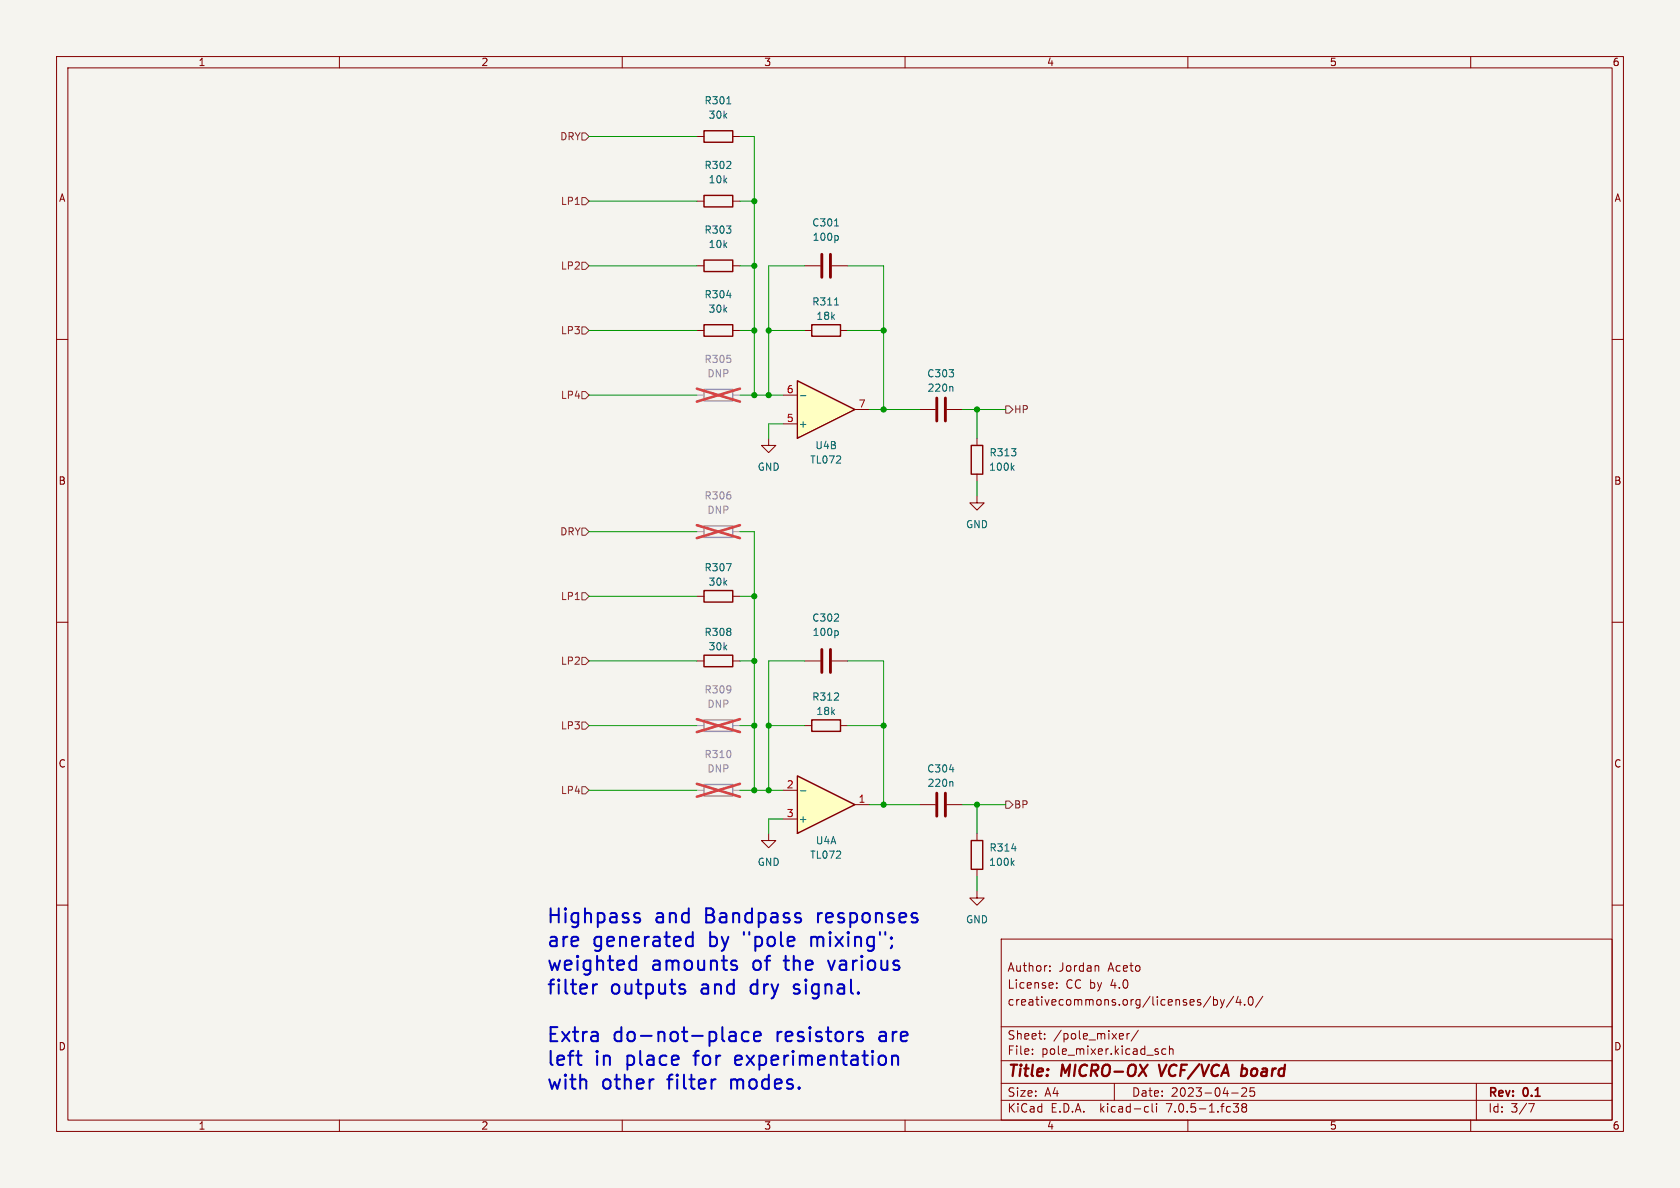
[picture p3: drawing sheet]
(kicad_sch (version 20230121) (generator eeschema)

 (paper "A4")

 (title_block
  (title "MICRO-OX VCF/VCA board")
  (date "2023-04-25")
  (rev "0.1")
  (comment 1 "creativecommons.org/licenses/by/4.0/")
  (comment 2 "License: CC by 4.0")
  (comment 3 "Author: Jordan Aceto"))

 (lib_symbols
  (symbol "Amplifier_Operational:TL072" (pin_names (offset 0.127)) (in_bom yes) (on_board yes)
   (property "Reference" "U" (at 0 5.08 0) (effects (font (size 1.27 1.27)) (justify left)))
   (property "Value" "TL072" (at 0 -5.08 0) (effects (font (size 1.27 1.27)) (justify left)))
   (property "Footprint" "" (at 0 0 0) (effects (font (size 1.27 1.27)) hide))
   (property "Datasheet" "http://www.ti.com/lit/ds/symlink/tl071.pdf" (at 0 0 0) (effects (font (size 1.27 1.27)) hide))
   (property "ki_locked" "" (at 0 0 0) (effects (font (size 1.27 1.27))))
   (symbol "TL072_1_1"
    (polyline (pts (xy -5.08 5.08) (xy 5.08 0) (xy -5.08 -5.08) (xy -5.08 5.08)) (stroke (width 0.254) (type default)) (fill (type background)))
    (pin output line (at 7.62 0 180) (length 2.54) (name "~" (effects (font (size 1.27 1.27)))) (number "1" (effects (font (size 1.27 1.27)))))
    (pin input line (at -7.62 -2.54 0) (length 2.54) (name "-" (effects (font (size 1.27 1.27)))) (number "2" (effects (font (size 1.27 1.27)))))
    (pin input line (at -7.62 2.54 0) (length 2.54) (name "+" (effects (font (size 1.27 1.27)))) (number "3" (effects (font (size 1.27 1.27))))))
   (symbol "TL072_2_1"
    (polyline (pts (xy -5.08 5.08) (xy 5.08 0) (xy -5.08 -5.08) (xy -5.08 5.08)) (stroke (width 0.254) (type default)) (fill (type background)))
    (pin input line (at -7.62 2.54 0) (length 2.54) (name "+" (effects (font (size 1.27 1.27)))) (number "5" (effects (font (size 1.27 1.27)))))
    (pin input line (at -7.62 -2.54 0) (length 2.54) (name "-" (effects (font (size 1.27 1.27)))) (number "6" (effects (font (size 1.27 1.27)))))
    (pin output line (at 7.62 0 180) (length 2.54) (name "~" (effects (font (size 1.27 1.27)))) (number "7" (effects (font (size 1.27 1.27))))))
   (symbol "TL072_3_1"
    (pin power_in line (at -2.54 -7.62 90) (length 3.81) (name "V-" (effects (font (size 1.27 1.27)))) (number "4" (effects (font (size 1.27 1.27)))))
    (pin power_in line (at -2.54 7.62 270) (length 3.81) (name "V+" (effects (font (size 1.27 1.27)))) (number "8" (effects (font (size 1.27 1.27)))))))
  (symbol "Device:C" (pin_numbers hide) (pin_names (offset 0.254)) (in_bom yes) (on_board yes)
   (property "Reference" "C" (at 0.635 2.54 0) (effects (font (size 1.27 1.27)) (justify left)))
   (property "Value" "C" (at 0.635 -2.54 0) (effects (font (size 1.27 1.27)) (justify left)))
   (property "Footprint" "" (at 0.9652 -3.81 0) (effects (font (size 1.27 1.27)) hide))
   (property "Datasheet" "~" (at 0 0 0) (effects (font (size 1.27 1.27)) hide))
   (symbol "C_0_1"
    (polyline (pts (xy -2.032 -0.762) (xy 2.032 -0.762)) (stroke (width 0.508) (type default)) (fill (type none)))
    (polyline (pts (xy -2.032 0.762) (xy 2.032 0.762)) (stroke (width 0.508) (type default)) (fill (type none))))
   (symbol "C_1_1"
    (pin passive line (at 0 3.81 270) (length 2.794) (name "~" (effects (font (size 1.27 1.27)))) (number "1" (effects (font (size 1.27 1.27)))))
    (pin passive line (at 0 -3.81 90) (length 2.794) (name "~" (effects (font (size 1.27 1.27)))) (number "2" (effects (font (size 1.27 1.27)))))))
  (symbol "Device:R" (pin_numbers hide) (pin_names (offset 0)) (in_bom yes) (on_board yes)
   (property "Reference" "R" (at 2.032 0 90) (effects (font (size 1.27 1.27))))
   (property "Value" "R" (at 0 0 90) (effects (font (size 1.27 1.27))))
   (property "Footprint" "" (at -1.778 0 90) (effects (font (size 1.27 1.27)) hide))
   (property "Datasheet" "~" (at 0 0 0) (effects (font (size 1.27 1.27)) hide))
   (symbol "R_0_1"
    (rectangle (start -1.016 -2.54) (end 1.016 2.54) (stroke (width 0.254) (type default)) (fill (type none))))
   (symbol "R_1_1"
    (pin passive line (at 0 3.81 270) (length 1.27) (name "~" (effects (font (size 1.27 1.27)))) (number "1" (effects (font (size 1.27 1.27)))))
    (pin passive line (at 0 -3.81 90) (length 1.27) (name "~" (effects (font (size 1.27 1.27)))) (number "2" (effects (font (size 1.27 1.27)))))))
  (symbol "power:GND" (power) (pin_names (offset 0)) (in_bom yes) (on_board yes)
   (property "Reference" "#PWR" (at 0 -6.35 0) (effects (font (size 1.27 1.27)) hide))
   (property "Value" "GND" (at 0 -3.81 0) (effects (font (size 1.27 1.27))))
   (property "Footprint" "" (at 0 0 0) (effects (font (size 1.27 1.27)) hide))
   (property "Datasheet" "" (at 0 0 0) (effects (font (size 1.27 1.27)) hide))
   (symbol "GND_0_1"
    (polyline (pts (xy 0 0) (xy 0 -1.27) (xy 1.27 -1.27) (xy 0 -2.54) (xy -1.27 -1.27) (xy 0 -1.27)) (stroke (width 0) (type default)) (fill (type none))))
   (symbol "GND_1_1"
    (pin power_in line (at 0 0 270) (length 0) hide (name "GND" (effects (font (size 1.27 1.27)))) (number "1" (effects (font (size 1.27 1.27))))))))

 (junction (at 133.35 139.7) (diameter 0) (color 0 0 0 0))
 (junction (at 133.35 46.99) (diameter 0) (color 0 0 0 0))
 (junction (at 133.35 116.84) (diameter 0) (color 0 0 0 0))
 (junction (at 156.21 58.42) (diameter 0) (color 0 0 0 0))
 (junction (at 133.35 35.56) (diameter 0) (color 0 0 0 0))
 (junction (at 135.89 139.7) (diameter 0) (color 0 0 0 0))
 (junction (at 156.21 128.27) (diameter 0) (color 0 0 0 0))
 (junction (at 133.35 128.27) (diameter 0) (color 0 0 0 0))
 (junction (at 156.21 142.24) (diameter 0) (color 0 0 0 0))
 (junction (at 133.35 69.85) (diameter 0) (color 0 0 0 0))
 (junction (at 172.72 72.39) (diameter 0) (color 0 0 0 0))
 (junction (at 133.35 105.41) (diameter 0) (color 0 0 0 0))
 (junction (at 172.72 142.24) (diameter 0) (color 0 0 0 0))
 (junction (at 156.21 72.39) (diameter 0) (color 0 0 0 0))
 (junction (at 135.89 128.27) (diameter 0) (color 0 0 0 0))
 (junction (at 135.89 58.42) (diameter 0) (color 0 0 0 0))
 (junction (at 135.89 69.85) (diameter 0) (color 0 0 0 0))
 (junction (at 133.35 58.42) (diameter 0) (color 0 0 0 0))

 (wire (pts (xy 170.18 72.39) (xy 172.72 72.39)) (stroke (width 0) (type default)))
 (wire (pts (xy 170.18 142.24) (xy 172.72 142.24)) (stroke (width 0) (type default)))
 (wire (pts (xy 133.35 139.7) (xy 135.89 139.7)) (stroke (width 0) (type default)))
 (wire (pts (xy 156.21 142.24) (xy 156.21 128.27)) (stroke (width 0) (type default)))
 (wire (pts (xy 135.89 128.27) (xy 142.24 128.27)) (stroke (width 0) (type default)))
 (wire (pts (xy 172.72 72.39) (xy 177.8 72.39)) (stroke (width 0) (type default)))
 (wire (pts (xy 104.14 93.98) (xy 123.19 93.98)) (stroke (width 0) (type default)))
 (wire (pts (xy 104.14 46.99) (xy 123.19 46.99)) (stroke (width 0) (type default)))
 (wire (pts (xy 172.72 85.09) (xy 172.72 87.63)) (stroke (width 0) (type default)))
 (wire (pts (xy 172.72 154.94) (xy 172.72 157.48)) (stroke (width 0) (type default)))
 (wire (pts (xy 172.72 142.24) (xy 177.8 142.24)) (stroke (width 0) (type default)))
 (wire (pts (xy 135.89 77.47) (xy 135.89 74.93)) (stroke (width 0) (type default)))
 (wire (pts (xy 130.81 116.84) (xy 133.35 116.84)) (stroke (width 0) (type default)))
 (wire (pts (xy 130.81 105.41) (xy 133.35 105.41)) (stroke (width 0) (type default)))
 (wire (pts (xy 156.21 142.24) (xy 162.56 142.24)) (stroke (width 0) (type default)))
 (wire (pts (xy 156.21 72.39) (xy 162.56 72.39)) (stroke (width 0) (type default)))
 (wire (pts (xy 130.81 69.85) (xy 133.35 69.85)) (stroke (width 0) (type default)))
 (wire (pts (xy 156.21 58.42) (xy 149.86 58.42)) (stroke (width 0) (type default)))
 (wire (pts (xy 153.67 72.39) (xy 156.21 72.39)) (stroke (width 0) (type default)))
 (wire (pts (xy 133.35 128.27) (xy 133.35 139.7)) (stroke (width 0) (type default)))
 (wire (pts (xy 135.89 69.85) (xy 135.89 58.42)) (stroke (width 0) (type default)))
 (wire (pts (xy 104.14 24.13) (xy 123.19 24.13)) (stroke (width 0) (type default)))
 (wire (pts (xy 104.14 116.84) (xy 123.19 116.84)) (stroke (width 0) (type default)))
 (wire (pts (xy 130.81 46.99) (xy 133.35 46.99)) (stroke (width 0) (type default)))
 (wire (pts (xy 138.43 139.7) (xy 135.89 139.7)) (stroke (width 0) (type default)))
 (wire (pts (xy 130.81 128.27) (xy 133.35 128.27)) (stroke (width 0) (type default)))
 (wire (pts (xy 104.14 128.27) (xy 123.19 128.27)) (stroke (width 0) (type default)))
 (wire (pts (xy 133.35 58.42) (xy 133.35 69.85)) (stroke (width 0) (type default)))
 (wire (pts (xy 135.89 46.99) (xy 135.89 58.42)) (stroke (width 0) (type default)))
 (wire (pts (xy 130.81 139.7) (xy 133.35 139.7)) (stroke (width 0) (type default)))
 (wire (pts (xy 135.89 139.7) (xy 135.89 128.27)) (stroke (width 0) (type default)))
 (wire (pts (xy 133.35 116.84) (xy 133.35 128.27)) (stroke (width 0) (type default)))
 (wire (pts (xy 156.21 46.99) (xy 156.21 58.42)) (stroke (width 0) (type default)))
 (wire (pts (xy 104.14 69.85) (xy 123.19 69.85)) (stroke (width 0) (type default)))
 (wire (pts (xy 172.72 72.39) (xy 172.72 77.47)) (stroke (width 0) (type default)))
 (wire (pts (xy 135.89 147.32) (xy 135.89 144.78)) (stroke (width 0) (type default)))
 (wire (pts (xy 138.43 69.85) (xy 135.89 69.85)) (stroke (width 0) (type default)))
 (wire (pts (xy 133.35 105.41) (xy 133.35 116.84)) (stroke (width 0) (type default)))
 (wire (pts (xy 104.14 105.41) (xy 123.19 105.41)) (stroke (width 0) (type default)))
 (wire (pts (xy 135.89 116.84) (xy 135.89 128.27)) (stroke (width 0) (type default)))
 (wire (pts (xy 133.35 35.56) (xy 133.35 46.99)) (stroke (width 0) (type default)))
 (wire (pts (xy 133.35 93.98) (xy 133.35 105.41)) (stroke (width 0) (type default)))
 (wire (pts (xy 104.14 58.42) (xy 123.19 58.42)) (stroke (width 0) (type default)))
 (wire (pts (xy 130.81 35.56) (xy 133.35 35.56)) (stroke (width 0) (type default)))
 (wire (pts (xy 172.72 142.24) (xy 172.72 147.32)) (stroke (width 0) (type default)))
 (wire (pts (xy 130.81 24.13) (xy 133.35 24.13)) (stroke (width 0) (type default)))
 (wire (pts (xy 130.81 93.98) (xy 133.35 93.98)) (stroke (width 0) (type default)))
 (wire (pts (xy 142.24 46.99) (xy 135.89 46.99)) (stroke (width 0) (type default)))
 (wire (pts (xy 130.81 58.42) (xy 133.35 58.42)) (stroke (width 0) (type default)))
 (wire (pts (xy 156.21 72.39) (xy 156.21 58.42)) (stroke (width 0) (type default)))
 (wire (pts (xy 104.14 139.7) (xy 123.19 139.7)) (stroke (width 0) (type default)))
 (wire (pts (xy 149.86 116.84) (xy 156.21 116.84)) (stroke (width 0) (type default)))
 (wire (pts (xy 156.21 116.84) (xy 156.21 128.27)) (stroke (width 0) (type default)))
 (wire (pts (xy 156.21 128.27) (xy 149.86 128.27)) (stroke (width 0) (type default)))
 (wire (pts (xy 133.35 69.85) (xy 135.89 69.85)) (stroke (width 0) (type default)))
 (wire (pts (xy 133.35 46.99) (xy 133.35 58.42)) (stroke (width 0) (type default)))
 (wire (pts (xy 142.24 116.84) (xy 135.89 116.84)) (stroke (width 0) (type default)))
 (wire (pts (xy 133.35 24.13) (xy 133.35 35.56)) (stroke (width 0) (type default)))
 (wire (pts (xy 135.89 58.42) (xy 142.24 58.42)) (stroke (width 0) (type default)))
 (wire (pts (xy 153.67 142.24) (xy 156.21 142.24)) (stroke (width 0) (type default)))
 (wire (pts (xy 149.86 46.99) (xy 156.21 46.99)) (stroke (width 0) (type default)))
 (wire (pts (xy 104.14 35.56) (xy 123.19 35.56)) (stroke (width 0) (type default)))
 (wire (pts (xy 135.89 74.93) (xy 138.43 74.93)) (stroke (width 0) (type default)))
 (wire (pts (xy 135.89 144.78) (xy 138.43 144.78)) (stroke (width 0) (type default)))

 (text "Highpass and Bandpass responses\nare generated by \"pole mixing\";\nweighted amounts of the various\nfilter outputs and dry signal.\n\nExtra do-not-place resistors are\nleft in place for experimentation\nwith other filter modes." (at 96.52 193.04 0) (effects (font (size 2.5 2.5) (thickness 0.35) bold) (justify left bottom)))

 (hierarchical_label "LP1" (shape input) (at 104.14 35.56 180) (fields_autoplaced) (effects (font (size 1.27 1.27)) (justify right)))
 (hierarchical_label "HP" (shape output) (at 177.8 72.39 0) (fields_autoplaced) (effects (font (size 1.27 1.27)) (justify left)))
 (hierarchical_label "LP3" (shape input) (at 104.14 128.27 180) (fields_autoplaced) (effects (font (size 1.27 1.27)) (justify right)))
 (hierarchical_label "LP4" (shape input) (at 104.14 69.85 180) (fields_autoplaced) (effects (font (size 1.27 1.27)) (justify right)))
 (hierarchical_label "LP4" (shape input) (at 104.14 139.7 180) (fields_autoplaced) (effects (font (size 1.27 1.27)) (justify right)))
 (hierarchical_label "LP2" (shape input) (at 104.14 46.99 180) (fields_autoplaced) (effects (font (size 1.27 1.27)) (justify right)))
 (hierarchical_label "BP" (shape output) (at 177.8 142.24 0) (fields_autoplaced) (effects (font (size 1.27 1.27)) (justify left)))
 (hierarchical_label "LP3" (shape input) (at 104.14 58.42 180) (fields_autoplaced) (effects (font (size 1.27 1.27)) (justify right)))
 (hierarchical_label "DRY" (shape input) (at 104.14 93.98 180) (fields_autoplaced) (effects (font (size 1.27 1.27)) (justify right)))
 (hierarchical_label "LP2" (shape input) (at 104.14 116.84 180) (fields_autoplaced) (effects (font (size 1.27 1.27)) (justify right)))
 (hierarchical_label "DRY" (shape input) (at 104.14 24.13 180) (fields_autoplaced) (effects (font (size 1.27 1.27)) (justify right)))
 (hierarchical_label "LP1" (shape input) (at 104.14 105.41 180) (fields_autoplaced) (effects (font (size 1.27 1.27)) (justify right)))

 (symbol (lib_id "Device:C") (at 166.37 142.24 90) (unit 1) (in_bom yes) (on_board yes) (dnp no) (fields_autoplaced)
  (property "Reference" "C304" (at 166.37 135.89 90) (effects (font (size 1.27 1.27))))
  (property "Value" "220n" (at 166.37 138.43 90) (effects (font (size 1.27 1.27))))
  (property "Footprint" "Capacitor_THT:C_Rect_L7.0mm_W2.5mm_P5.00mm" (at 170.18 141.2748 0) (effects (font (size 1.27 1.27)) hide))
  (property "Datasheet" "~" (at 166.37 142.24 0) (effects (font (size 1.27 1.27)) hide)) (pin "1") (pin "2")
  (instances (project "VCF_VCA_board" (path "" (reference "C304") (unit 1)))))

 (symbol (lib_id "Amplifier_Operational:TL072") (at 146.05 72.39 0) (mirror x) (unit 1) (in_bom yes) (on_board yes) (dnp no)
  (property "Reference" "U4" (at 146.05 78.74 0) (effects (font (size 1.27 1.27))))
  (property "Value" "TL072" (at 146.05 81.28 0) (effects (font (size 1.27 1.27))))
  (property "Footprint" "Package_SO:SOIC-8_3.9x4.9mm_P1.27mm" (at 146.05 72.39 0) (effects (font (size 1.27 1.27)) hide))
  (property "Datasheet" "http://www.ti.com/lit/ds/symlink/tl071.pdf" (at 146.05 72.39 0) (effects (font (size 1.27 1.27)) hide)) (pin "1") (pin "2") (pin "3") (pin "5") (pin "6") (pin "7") (pin "4") (pin "8")
  (instances (project "VCF_VCA_board" (path "" (reference "U4") (unit 1)) (path "" (reference "U?") (unit 1)) (path "" (reference "U4") (unit 2)))))

 (symbol (lib_id "Device:R") (at 146.05 128.27 90) (unit 1) (in_bom yes) (on_board yes) (dnp no) (fields_autoplaced)
  (property "Reference" "R509" (at 146.05 123.19 90) (effects (font (size 1.27 1.27))))
  (property "Value" "18k" (at 146.05 125.73 90) (effects (font (size 1.27 1.27))))
  (property "Footprint" "Resistor_SMD:R_0603_1608Metric" (at 146.05 130.048 90) (effects (font (size 1.27 1.27)) hide))
  (property "Datasheet" "~" (at 146.05 128.27 0) (effects (font (size 1.27 1.27)) hide)) (pin "1") (pin "2")
  (instances (project "VCF_VCA_board" (path "" (reference "R509") (unit 1)) (path "" (reference "R?") (unit 1)) (path "" (reference "R312") (unit 1)))))

 (symbol (lib_id "Device:R") (at 127 93.98 90) (unit 1) (in_bom no) (on_board yes) (dnp yes) (fields_autoplaced)
  (property "Reference" "R509" (at 127 87.63 90) (effects (font (size 1.27 1.27))))
  (property "Value" "DNP" (at 127 90.17 90) (effects (font (size 1.27 1.27))))
  (property "Footprint" "Resistor_SMD:R_0603_1608Metric" (at 127 95.758 90) (effects (font (size 1.27 1.27)) hide))
  (property "Datasheet" "~" (at 127 93.98 0) (effects (font (size 1.27 1.27)) hide)) (pin "1") (pin "2")
  (instances (project "VCF_VCA_board" (path "" (reference "R509") (unit 1)) (path "" (reference "R?") (unit 1)) (path "" (reference "R306") (unit 1)))))

 (symbol (lib_id "Device:R") (at 127 46.99 90) (unit 1) (in_bom yes) (on_board yes) (dnp no) (fields_autoplaced)
  (property "Reference" "R509" (at 127 40.64 90) (effects (font (size 1.27 1.27))))
  (property "Value" "10k" (at 127 43.18 90) (effects (font (size 1.27 1.27))))
  (property "Footprint" "Resistor_SMD:R_0603_1608Metric" (at 127 48.768 90) (effects (font (size 1.27 1.27)) hide))
  (property "Datasheet" "~" (at 127 46.99 0) (effects (font (size 1.27 1.27)) hide)) (pin "1") (pin "2")
  (instances (project "VCF_VCA_board" (path "" (reference "R509") (unit 1)) (path "" (reference "R?") (unit 1)) (path "" (reference "R303") (unit 1)))))

 (symbol (lib_id "Device:R") (at 127 128.27 90) (unit 1) (in_bom no) (on_board yes) (dnp yes) (fields_autoplaced)
  (property "Reference" "R509" (at 127 121.92 90) (effects (font (size 1.27 1.27))))
  (property "Value" "DNP" (at 127 124.46 90) (effects (font (size 1.27 1.27))))
  (property "Footprint" "Resistor_SMD:R_0603_1608Metric" (at 127 130.048 90) (effects (font (size 1.27 1.27)) hide))
  (property "Datasheet" "~" (at 127 128.27 0) (effects (font (size 1.27 1.27)) hide)) (pin "1") (pin "2")
  (instances (project "VCF_VCA_board" (path "" (reference "R509") (unit 1)) (path "" (reference "R?") (unit 1)) (path "" (reference "R309") (unit 1)))))

 (symbol (lib_id "Device:R") (at 172.72 151.13 0) (unit 1) (in_bom yes) (on_board yes) (dnp no) (fields_autoplaced)
  (property "Reference" "R314" (at 175.26 149.86 0) (effects (font (size 1.27 1.27)) (justify left)))
  (property "Value" "100k" (at 175.26 152.4 0) (effects (font (size 1.27 1.27)) (justify left)))
  (property "Footprint" "Resistor_SMD:R_0603_1608Metric" (at 170.942 151.13 90) (effects (font (size 1.27 1.27)) hide))
  (property "Datasheet" "~" (at 172.72 151.13 0) (effects (font (size 1.27 1.27)) hide)) (pin "1") (pin "2")
  (instances (project "VCF_VCA_board" (path "" (reference "R314") (unit 1)))))

 (symbol (lib_id "power:GND") (at 135.89 77.47 0) (unit 1) (in_bom yes) (on_board yes) (dnp no) (fields_autoplaced)
  (property "Reference" "#PWR0504" (at 135.89 83.82 0) (effects (font (size 1.27 1.27)) hide))
  (property "Value" "GND" (at 135.89 82.55 0) (effects (font (size 1.27 1.27))))
  (property "Footprint" "" (at 135.89 77.47 0) (effects (font (size 1.27 1.27)) hide))
  (property "Datasheet" "" (at 135.89 77.47 0) (effects (font (size 1.27 1.27)) hide)) (pin "1")
  (instances (project "VCF_VCA_board" (path "" (reference "#PWR0504") (unit 1)) (path "" (reference "#PWR04") (unit 1)) (path "" (reference "#PWR0301") (unit 1)))))

 (symbol (lib_id "Device:R") (at 146.05 58.42 90) (unit 1) (in_bom yes) (on_board yes) (dnp no) (fields_autoplaced)
  (property "Reference" "R509" (at 146.05 53.34 90) (effects (font (size 1.27 1.27))))
  (property "Value" "18k" (at 146.05 55.88 90) (effects (font (size 1.27 1.27))))
  (property "Footprint" "Resistor_SMD:R_0603_1608Metric" (at 146.05 60.198 90) (effects (font (size 1.27 1.27)) hide))
  (property "Datasheet" "~" (at 146.05 58.42 0) (effects (font (size 1.27 1.27)) hide)) (pin "1") (pin "2")
  (instances (project "VCF_VCA_board" (path "" (reference "R509") (unit 1)) (path "" (reference "R?") (unit 1)) (path "" (reference "R311") (unit 1)))))

 (symbol (lib_id "Device:R") (at 127 105.41 90) (unit 1) (in_bom yes) (on_board yes) (dnp no) (fields_autoplaced)
  (property "Reference" "R509" (at 127 100.33 90) (effects (font (size 1.27 1.27))))
  (property "Value" "30k" (at 127 102.87 90) (effects (font (size 1.27 1.27))))
  (property "Footprint" "Resistor_SMD:R_0603_1608Metric" (at 127 107.188 90) (effects (font (size 1.27 1.27)) hide))
  (property "Datasheet" "~" (at 127 105.41 0) (effects (font (size 1.27 1.27)) hide)) (pin "1") (pin "2")
  (instances (project "VCF_VCA_board" (path "" (reference "R509") (unit 1)) (path "" (reference "R?") (unit 1)) (path "" (reference "R307") (unit 1)))))

 (symbol (lib_id "Device:C") (at 146.05 46.99 90) (unit 1) (in_bom yes) (on_board yes) (dnp no) (fields_autoplaced)
  (property "Reference" "C504" (at 146.05 39.37 90) (effects (font (size 1.27 1.27))))
  (property "Value" "100p" (at 146.05 41.91 90) (effects (font (size 1.27 1.27))))
  (property "Footprint" "Capacitor_SMD:C_0603_1608Metric" (at 149.86 46.0248 0) (effects (font (size 1.27 1.27)) hide))
  (property "Datasheet" "~" (at 146.05 46.99 0) (effects (font (size 1.27 1.27)) hide)) (pin "1") (pin "2")
  (instances (project "VCF_VCA_board" (path "" (reference "C504") (unit 1)) (path "" (reference "C?") (unit 1)) (path "" (reference "C301") (unit 1)))))

 (symbol (lib_id "Device:C") (at 166.37 72.39 90) (unit 1) (in_bom yes) (on_board yes) (dnp no) (fields_autoplaced)
  (property "Reference" "C303" (at 166.37 66.04 90) (effects (font (size 1.27 1.27))))
  (property "Value" "220n" (at 166.37 68.58 90) (effects (font (size 1.27 1.27))))
  (property "Footprint" "Capacitor_THT:C_Rect_L7.0mm_W2.5mm_P5.00mm" (at 170.18 71.4248 0) (effects (font (size 1.27 1.27)) hide))
  (property "Datasheet" "~" (at 166.37 72.39 0) (effects (font (size 1.27 1.27)) hide)) (pin "1") (pin "2")
  (instances (project "VCF_VCA_board" (path "" (reference "C303") (unit 1)))))

 (symbol (lib_id "Device:R") (at 127 35.56 90) (unit 1) (in_bom yes) (on_board yes) (dnp no) (fields_autoplaced)
  (property "Reference" "R509" (at 127 29.21 90) (effects (font (size 1.27 1.27))))
  (property "Value" "10k" (at 127 31.75 90) (effects (font (size 1.27 1.27))))
  (property "Footprint" "Resistor_SMD:R_0603_1608Metric" (at 127 37.338 90) (effects (font (size 1.27 1.27)) hide))
  (property "Datasheet" "~" (at 127 35.56 0) (effects (font (size 1.27 1.27)) hide)) (pin "1") (pin "2")
  (instances (project "VCF_VCA_board" (path "" (reference "R509") (unit 1)) (path "" (reference "R?") (unit 1)) (path "" (reference "R302") (unit 1)))))

 (symbol (lib_id "Device:R") (at 127 69.85 90) (unit 1) (in_bom no) (on_board yes) (dnp yes) (fields_autoplaced)
  (property "Reference" "R509" (at 127 63.5 90) (effects (font (size 1.27 1.27))))
  (property "Value" "DNP" (at 127 66.04 90) (effects (font (size 1.27 1.27))))
  (property "Footprint" "Resistor_SMD:R_0603_1608Metric" (at 127 71.628 90) (effects (font (size 1.27 1.27)) hide))
  (property "Datasheet" "~" (at 127 69.85 0) (effects (font (size 1.27 1.27)) hide)) (pin "1") (pin "2")
  (instances (project "VCF_VCA_board" (path "" (reference "R509") (unit 1)) (path "" (reference "R?") (unit 1)) (path "" (reference "R305") (unit 1)))))

 (symbol (lib_id "Device:R") (at 172.72 81.28 0) (unit 1) (in_bom yes) (on_board yes) (dnp no) (fields_autoplaced)
  (property "Reference" "R313" (at 175.26 80.01 0) (effects (font (size 1.27 1.27)) (justify left)))
  (property "Value" "100k" (at 175.26 82.55 0) (effects (font (size 1.27 1.27)) (justify left)))
  (property "Footprint" "Resistor_SMD:R_0603_1608Metric" (at 170.942 81.28 90) (effects (font (size 1.27 1.27)) hide))
  (property "Datasheet" "~" (at 172.72 81.28 0) (effects (font (size 1.27 1.27)) hide)) (pin "1") (pin "2")
  (instances (project "VCF_VCA_board" (path "" (reference "R313") (unit 1)))))

 (symbol (lib_id "Device:R") (at 127 116.84 90) (unit 1) (in_bom yes) (on_board yes) (dnp no) (fields_autoplaced)
  (property "Reference" "R509" (at 127 111.76 90) (effects (font (size 1.27 1.27))))
  (property "Value" "30k" (at 127 114.3 90) (effects (font (size 1.27 1.27))))
  (property "Footprint" "Resistor_SMD:R_0603_1608Metric" (at 127 118.618 90) (effects (font (size 1.27 1.27)) hide))
  (property "Datasheet" "~" (at 127 116.84 0) (effects (font (size 1.27 1.27)) hide)) (pin "1") (pin "2")
  (instances (project "VCF_VCA_board" (path "" (reference "R509") (unit 1)) (path "" (reference "R?") (unit 1)) (path "" (reference "R308") (unit 1)))))

 (symbol (lib_id "Device:R") (at 127 24.13 90) (unit 1) (in_bom yes) (on_board yes) (dnp no) (fields_autoplaced)
  (property "Reference" "R509" (at 127 17.78 90) (effects (font (size 1.27 1.27))))
  (property "Value" "30k" (at 127 20.32 90) (effects (font (size 1.27 1.27))))
  (property "Footprint" "Resistor_SMD:R_0603_1608Metric" (at 127 25.908 90) (effects (font (size 1.27 1.27)) hide))
  (property "Datasheet" "~" (at 127 24.13 0) (effects (font (size 1.27 1.27)) hide)) (pin "1") (pin "2")
  (instances (project "VCF_VCA_board" (path "" (reference "R509") (unit 1)) (path "" (reference "R?") (unit 1)) (path "" (reference "R301") (unit 1)))))

 (symbol (lib_id "power:GND") (at 172.72 157.48 0) (unit 1) (in_bom yes) (on_board yes) (dnp no) (fields_autoplaced)
  (property "Reference" "#PWR0304" (at 172.72 163.83 0) (effects (font (size 1.27 1.27)) hide))
  (property "Value" "GND" (at 172.72 162.56 0) (effects (font (size 1.27 1.27))))
  (property "Footprint" "" (at 172.72 157.48 0) (effects (font (size 1.27 1.27)) hide))
  (property "Datasheet" "" (at 172.72 157.48 0) (effects (font (size 1.27 1.27)) hide)) (pin "1")
  (instances (project "VCF_VCA_board" (path "" (reference "#PWR0304") (unit 1)))))

 (symbol (lib_id "power:GND") (at 172.72 87.63 0) (unit 1) (in_bom yes) (on_board yes) (dnp no) (fields_autoplaced)
  (property "Reference" "#PWR0303" (at 172.72 93.98 0) (effects (font (size 1.27 1.27)) hide))
  (property "Value" "GND" (at 172.72 92.71 0) (effects (font (size 1.27 1.27))))
  (property "Footprint" "" (at 172.72 87.63 0) (effects (font (size 1.27 1.27)) hide))
  (property "Datasheet" "" (at 172.72 87.63 0) (effects (font (size 1.27 1.27)) hide)) (pin "1")
  (instances (project "VCF_VCA_board" (path "" (reference "#PWR0303") (unit 1)))))

 (symbol (lib_id "Amplifier_Operational:TL072") (at 146.05 142.24 0) (mirror x) (unit 1) (in_bom yes) (on_board yes) (dnp no)
  (property "Reference" "U4" (at 146.05 148.59 0) (effects (font (size 1.27 1.27))))
  (property "Value" "TL072" (at 146.05 151.13 0) (effects (font (size 1.27 1.27))))
  (property "Footprint" "Package_SO:SOIC-8_3.9x4.9mm_P1.27mm" (at 146.05 142.24 0) (effects (font (size 1.27 1.27)) hide))
  (property "Datasheet" "http://www.ti.com/lit/ds/symlink/tl071.pdf" (at 146.05 142.24 0) (effects (font (size 1.27 1.27)) hide)) (pin "1") (pin "2") (pin "3") (pin "5") (pin "6") (pin "7") (pin "4") (pin "8")
  (instances (project "VCF_VCA_board" (path "" (reference "U4") (unit 1)) (path "" (reference "U?") (unit 1)) (path "" (reference "U4") (unit 1)))))

 (symbol (lib_id "power:GND") (at 135.89 147.32 0) (unit 1) (in_bom yes) (on_board yes) (dnp no) (fields_autoplaced)
  (property "Reference" "#PWR0504" (at 135.89 153.67 0) (effects (font (size 1.27 1.27)) hide))
  (property "Value" "GND" (at 135.89 152.4 0) (effects (font (size 1.27 1.27))))
  (property "Footprint" "" (at 135.89 147.32 0) (effects (font (size 1.27 1.27)) hide))
  (property "Datasheet" "" (at 135.89 147.32 0) (effects (font (size 1.27 1.27)) hide)) (pin "1")
  (instances (project "VCF_VCA_board" (path "" (reference "#PWR0504") (unit 1)) (path "" (reference "#PWR04") (unit 1)) (path "" (reference "#PWR0302") (unit 1)))))

 (symbol (lib_id "Device:R") (at 127 139.7 90) (unit 1) (in_bom no) (on_board yes) (dnp yes) (fields_autoplaced)
  (property "Reference" "R509" (at 127 133.35 90) (effects (font (size 1.27 1.27))))
  (property "Value" "DNP" (at 127 135.89 90) (effects (font (size 1.27 1.27))))
  (property "Footprint" "Resistor_SMD:R_0603_1608Metric" (at 127 141.478 90) (effects (font (size 1.27 1.27)) hide))
  (property "Datasheet" "~" (at 127 139.7 0) (effects (font (size 1.27 1.27)) hide)) (pin "1") (pin "2")
  (instances (project "VCF_VCA_board" (path "" (reference "R509") (unit 1)) (path "" (reference "R?") (unit 1)) (path "" (reference "R310") (unit 1)))))

 (symbol (lib_id "Device:R") (at 127 58.42 90) (unit 1) (in_bom yes) (on_board yes) (dnp no) (fields_autoplaced)
  (property "Reference" "R509" (at 127 52.07 90) (effects (font (size 1.27 1.27))))
  (property "Value" "30k" (at 127 54.61 90) (effects (font (size 1.27 1.27))))
  (property "Footprint" "Resistor_SMD:R_0603_1608Metric" (at 127 60.198 90) (effects (font (size 1.27 1.27)) hide))
  (property "Datasheet" "~" (at 127 58.42 0) (effects (font (size 1.27 1.27)) hide)) (pin "1") (pin "2")
  (instances (project "VCF_VCA_board" (path "" (reference "R509") (unit 1)) (path "" (reference "R?") (unit 1)) (path "" (reference "R304") (unit 1)))))

 (symbol (lib_id "Device:C") (at 146.05 116.84 90) (unit 1) (in_bom yes) (on_board yes) (dnp no) (fields_autoplaced)
  (property "Reference" "C504" (at 146.05 109.22 90) (effects (font (size 1.27 1.27))))
  (property "Value" "100p" (at 146.05 111.76 90) (effects (font (size 1.27 1.27))))
  (property "Footprint" "Capacitor_SMD:C_0603_1608Metric" (at 149.86 115.8748 0) (effects (font (size 1.27 1.27)) hide))
  (property "Datasheet" "~" (at 146.05 116.84 0) (effects (font (size 1.27 1.27)) hide)) (pin "1") (pin "2")
  (instances (project "VCF_VCA_board" (path "" (reference "C504") (unit 1)) (path "" (reference "C?") (unit 1)) (path "" (reference "C302") (unit 1))))))
